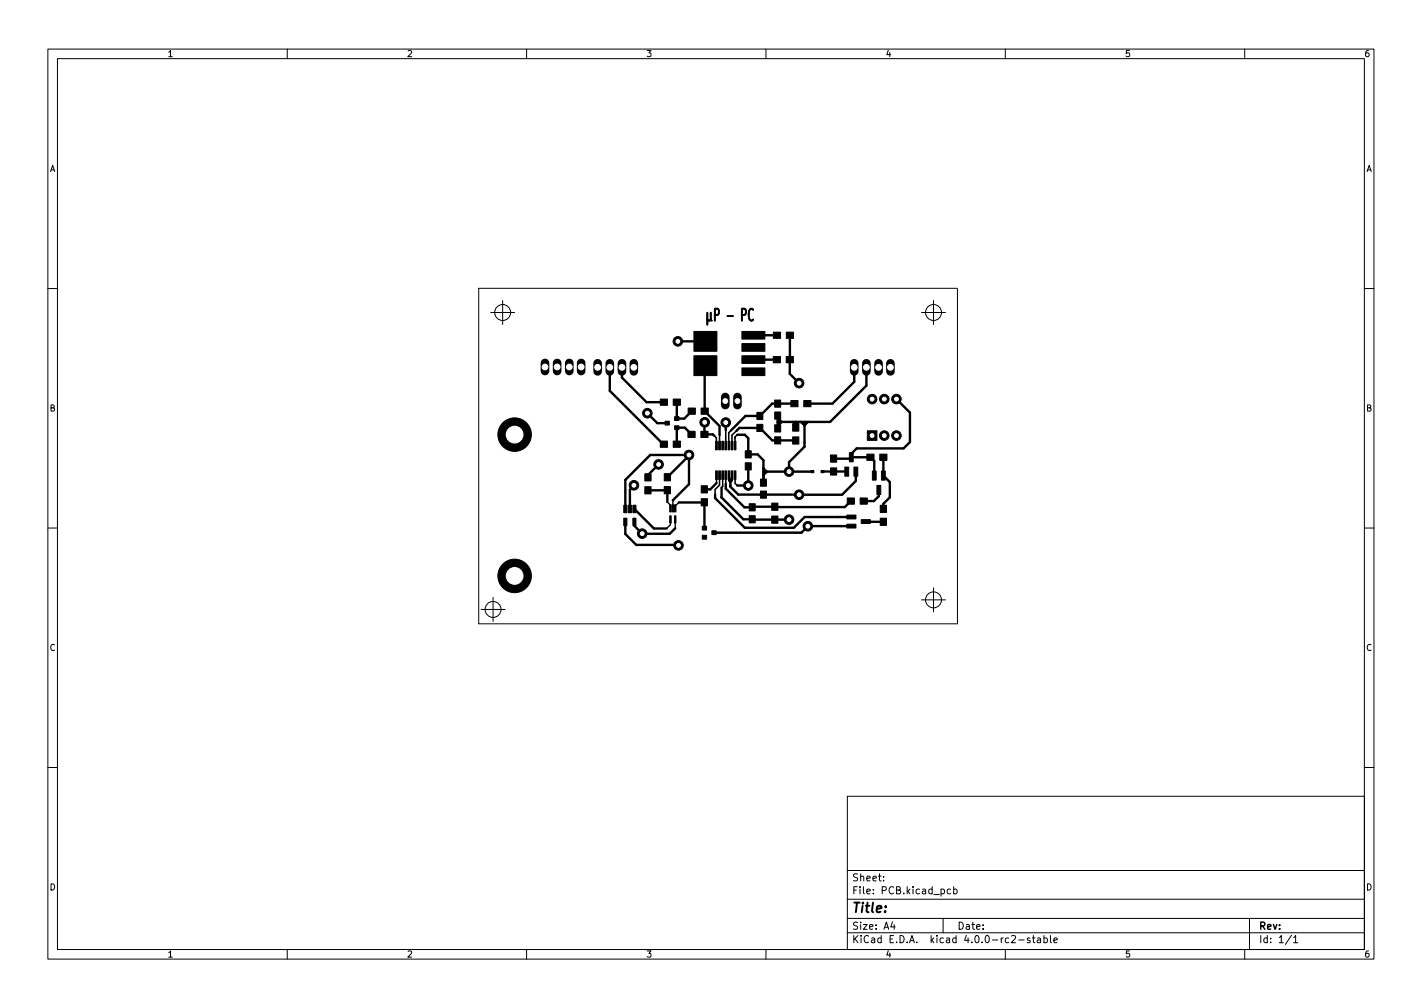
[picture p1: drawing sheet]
<svg xmlns="http://www.w3.org/2000/svg" width="297mm" height="210mm" viewBox="0 0 297 210" stroke-linecap="round" stroke-linejoin="round" font-family="sans-serif">
<g fill="none" stroke="#000" stroke-width=".21">
<path d="M10 10.2h277v190.1h-277zM12 12.2h273v186.1h-273zM60 10.2v2M110 10.2v2M160 10.2v2M210 10.2v2M260 10.2v2M10 60.2h2M99.9 60.2h100M100 60.2v70h100v-70M102.5 65.2h5M105 62.7v5"/>
<path d="M192.5 65.2h5M195 62.7v5M285 60.2h2M10 110.2h2M285 110.2h2M100.5 127.2h5M103 124.7v5M192.5 125.2h5M195 122.7v5M10 160.2h2M177 166.3h108v32h-108zM285 160.2h2"/>
<path d="M60 198.3v2M110 198.3v2M160 198.3v2M177 194.8h108M177 191.8h108M177 187.8h108M177 181.8h108M184.6 183.8v.1M184.6 183v.1M186.4 192.5l-.3 1h.9M186.8 193v1M197 191.8v3"/>
<path d="M198.6 185.7l-.5-.1-.2 .3 .1 .7h.6M199.2 185.7l.4-.1 .3 .3-.1 .7h-.6M199.2 185.1v1.5M210 198.3v2M211.3 195.5l.6-.2 .2 .5-.9 1h.9M212.8 196.3h1.1M215.1 195.9l-.3-.1-.2 .2v.3l.5 .1v.4h-.5M215.6 195.8h.6M215.9 195.3v1.3l.3 .2M216.7 195.9h.6l.1 .9M217.4 196.2l-.5 .1-.3 .2 .3 .3h.5M218.1 195.9l.4-.1 .3 .3-.2 .7h-.5"/>
<path d="M218.1 195.3v1.5M219.4 195.3v1.3l.2 .2M220.1 196.3l.8-.1-.1-.3-.4-.1-.3 .2 .1 .8h.6M260 198.3v2M261 191.8v6.5M269.8 195.3l-1.3 1.9M270.2 195.8l.4-.5v1.5M270.2 196.8h.9"/>
<circle cx="105" cy="65.2" r="1.67"/>
<circle cx="195" cy="65.2" r="1.67"/>
<circle cx="103" cy="127.2" r="1.67"/>
<circle cx="195" cy="125.2" r="1.67"/>
</g>
<path d="M147.8 65.3v2.5M148.5 65.3l-.1 1.5-.4 .2-.2-.4" fill="none" stroke="#000" stroke-width=".38"/>
<g fill="#000" stroke="#000" stroke-width=".21">
<path d="M145 69.2h4.8v4.1h-4.8zM145 74.3h4.8v4.1h-4.8zM155 76.8h4.8v1.6h-4.8zM155 74.3h4.8v1.6h-4.8zM155 71.7h4.8v1.6h-4.8zM155 69.2h4.8v1.6h-4.8zM161.5 74.4h1.5v1.3h-1.5zM161.6 69.3h1.4v1.3h-1.4zM164.2 74.4h1.5v1.3h-1.5zM164.3 69.3h1.4v1.3h-1.4zM137.9 92.1h1.5v1.3h-1.5zM137.9 83.3h1.5v1.3h-1.5z"/>
<path d="M138.8 98.9h1.3v1.5h-1.3zM138.9 87.9h.9v.8h-.9zM140.6 92.1h1.5v1.3h-1.5zM140.6 83.3h1.5v1.3h-1.5zM140.9 88.9h.9v.8h-.9zM140.9 87h.9v.8h-.9zM143.7 90h1.5v1.3h-1.5zM143.8 85.2h1.4v1.3h-1.4zM146.4 90h1.5v1.3h-1.5zM146.5 85.2h1.4v1.3h-1.4zM149.5 92.1h.3v1.8h-.3zM150.1 92.1h.4v1.8h-.4z"/>
<path d="M150.8 92.1h.3v1.8h-.3zM151.4 92.1h.4v1.8h-.4zM152.1 92.1h.3v1.8h-.3zM152.7 92.1h.4v1.8h-.4zM153.4 92.1h.3v1.8h-.3zM155.7 94.1h1.2v1.5h-1.2zM155.7 96.6h1.2v1.5h-1.2zM158.1 88.6h1.2v1.5h-1.2zM158.1 86.1h1.2v1.5h-1.2zM161.8 88.7h1.3v1.5h-1.3zM161.8 91.2h1.3v1.5h-1.3zM161.8 86h1.3v1.5h-1.3z"/>
<path d="M161.8 83.5h1.3v1.5h-1.3zM165.2 83.6h1.5v1.3h-1.5zM165.6 91.2h1.3v1.5h-1.3zM165.6 88.5h1.3v1.5h-1.3zM167.9 83.6h1.5v1.3h-1.5zM169.4 98.2h.6v.5h-.6zM171.5 98.2h.6v.5h-.6zM173.5 95h1.3v1.5h-1.3zM173.5 97.7h1.3v1.5h-1.3zM176.5 97.5h.8v1.9h-.8zM177.4 94.5h.8v1.9h-.8zM178.4 97.5h.8v1.9h-.8z"/>
<path d="M181.1 94.8h1.5v1.3h-1.5zM182.2 98.3h.8v1.9h-.8zM181.2 89.9h2v2h-2zM183.8 94.8h1.5v1.3h-1.5zM184.1 98.3h.8v1.9h-.8zM130.3 105.5h.6v1.6h-.6zM130.3 108.2h.6v1.6h-.6zM131.2 105.5h.7v1.6h-.7zM132.2 105.5h.6v1.6h-.6zM132.2 108.2h.6v1.6h-.6zM134.7 101.6h1.3v1.5h-1.3zM134.7 98.9h1.3v1.5h-1.3z"/>
<path d="M138.8 101.6h1.3v1.5h-1.3zM139.9 105.4h.3v1.5h-.3zM139.9 107.7h.3v1.5h-.3zM140.4 105.4h.3v1.5h-.3zM140.9 105.4h.3v1.5h-.3zM140.9 107.7h.3v1.5h-.3zM146.5 101.4h1.3v1.5h-1.3zM146.5 104.1h1.3v1.5h-1.3zM146.7 109.9h.9v.8h-.9zM146.7 111.8h.9v.8h-.9zM148.7 110.8h.9v.8h-.9zM149.5 98.3h.3v1.8h-.3z"/>
<path d="M150.1 98.3h.4v1.8h-.4zM150.8 98.3h.3v1.8h-.3zM151.4 98.3h.4v1.8h-.4zM152.1 98.3h.3v1.8h-.3zM152.7 98.3h.4v1.8h-.4zM153.4 98.3h.3v1.8h-.3zM156.5 105.2h1.3v1.5h-1.3zM156.5 107.7h1.3v1.5h-1.3zM158.9 102.5h1.2v1.5h-1.2zM158.9 100h1.2v1.5h-1.2zM161.2 105h1.3v1.5h-1.3zM161.2 107.7h1.3v1.5h-1.3z"/>
<path d="M176.9 107.5h1.9v.8h-1.9zM176.9 109.4h1.9v.8h-1.9zM177 104h1.5v1.3h-1.5zM179.9 108.5h1.9v.8h-1.9zM179.7 104h1.5v1.3h-1.5zM183.2 101.3h.8v1.9h-.8zM183.9 105.5h1.3v1.5h-1.3zM183.9 108.2h1.3v1.5h-1.3z"/>
<circle cx="141.6" cy="71.3" r="1"/>
<circle cx="166.9" cy="80" r="1"/>
<circle cx="107.5" cy="90.7" r="3.5"/>
<circle cx="135.2" cy="86.3" r="1"/>
<circle cx="137.6" cy="97" r="1"/>
<circle cx="143.9" cy="95" r="1"/>
<circle cx="147.2" cy="88.2" r="1"/>
<circle cx="151.6" cy="88.2" r="1"/>
<circle cx="164.8" cy="98.5" r="1"/>
<circle cx="182.2" cy="83.3" r="1"/>
<circle cx="184.7" cy="83.3" r="1"/>
<circle cx="184.7" cy="90.9" r="1"/>
<circle cx="187.3" cy="83.3" r="1"/>
<circle cx="187.3" cy="90.9" r="1"/>
<circle cx="132.4" cy="101.3" r="1"/>
<circle cx="134.2" cy="111.4" r="1"/>
<circle cx="141.7" cy="113.9" r="1"/>
<circle cx="156.3" cy="101.4" r="1"/>
<circle cx="164.8" cy="108.5" r="1"/>
<circle cx="166.9" cy="103.3" r="1"/>
<circle cx="168.7" cy="109.9" r="1"/>
<circle cx="107.5" cy="120.2" r="3.5"/>
</g>
<g fill="none" stroke="#000" stroke-width="1.8">
<path d="M113.8 75.8v1.7M116.4 75.8v1.7M118.9 75.8v1.7M121.4 75.8v1.7M124.8 75.8v1.7M127.4 75.8v1.7M129.9 75.8v1.7M132.4 75.8v1.7M178.4 75.8v1.7M181 75.8v1.7M183.5 75.8v1.7M186 75.8v1.7"/>
<path d="M151.5 82.9v1.7M154 82.9v1.7"/>
</g>
<g fill="none" stroke="#000" stroke-width=".5">
<path d="M127.4 76.7v4.9l11.1 11.1h.2M129.9 76.7v2.1l5.2 5.2h3.6M141.6 71.3h5.8M147.4 76.4l-.2 .1v9.3l3.1 3.2v1.8M157.4 75.1h.1M157.4 70h4.9M157.4 70h.1M157.4 75.1h4.9M157.6 70.1h.1M157.6 75.1v.1M164.8 69.9l.1 .2M164.8 74.9l.1 .1"/>
<path d="M165 70v8l1.9 2M178.4 76.7v3l-4.5 4.6h-5.3M181 76.7v3.8l-7.6 7.6h-10.9M135.2 86.3l2.1 2h2.1M137.6 97l-2.3 2.2v.5M141.4 84v3.4h1.5l1.6-1.6M143.9 95.1l-4.5 4.5M144.5 90.7l-1.5-1.4h-1.6v3.4M147.2 88.2v2.5h1.7l.3 .3M151.6 88.2v1.6M153.9 89.9l.6-.6h4.2l2.6 2.6h4.9M154 90.8h1.6l.7 .7v3.4h1.9l1.3 1.2v4.6"/>
<path d="M156.3 97.4v4h-2.3M158.7 86.8h-3l-3 3.1M159.5 97.8l.6 .6v.2l-.6 .6M159.5 98.4l10.2 .1M162.5 87.3l.8 .8-.8 .8M162.5 86.8v2.6M165.6 88.1l.6 .6M165.9 84.3h-4.6l-2.6 2.5M166.2 91.9v.1M166.3 88.1l-.1 1.2M166.3 88.1v.1M166.9 88.1l-.7 .7"/>
<path d="M167.3 88.1l.7 .7M168 88.1v5.2l-3.2 3.2v2M168.7 88.1l-.7 .7M171.8 98.5h5.1M177.8 95.5h4M177.8 95.5l-.3 .3h-3.3M178.8 98.5v1.9l-2.9 2.9h-21.7l-1.6-1.7v-1.3M181.8 95.4v.1M181.8 95.5l.8 .8v3M184.5 95.5v3.8l1.4 1.3v3.2l-1.4 1.4v1M187.3 83.3l2.8 2.8v6.2l-1.4 1.3h-9.7l-1.2 1.1v.8M130.6 109v2.5l2.3 2.3 8.8 .1"/>
<path d="M132.4 101.3l.1 .1M132.5 101.3l-.9 .9v4.1M132.5 109v.8l1.7 1.6h5.7l1.2-1.1M132.5 106.3l4.1 4h2.6M135.3 102.4h4.1M139.4 102.3v2.5M139.4 102.3v.1M140.5 104.4l3.4-3.3v-6.1h-8.1l-5.2 5.2v6.1M141.8 104.9h5.3l.1 5.4M149.4 103.2v.8l6.2 6.2h10.2l2.3-2.3h9.8M149.7 100.9l-1.3 1.3h-1.3M150.7 103.8l4.6 4.6 9.5 .1"/>
<path d="M150.7 103.8v.1M150.7 101.8v2.1M151.6 101v1l3.9 3.9h1.6l.1-.1 19.3 .1 1.2-1.3M166.9 103.3h.1M177.9 109.8h-9.1l-1.4 1.4h-18.2M180.8 108.9h3.7M183.6 102.3v1.3l-1 1h-2.2"/>
</g>
<g fill="none" stroke="#000" stroke-width=".32">
<path d="M149.2 91l.4 .4v2.4M149.7 98.9v2M150.3 98.9v2.4l-.9 .9v1M150.3 90.8v2.7M150.3 98.9h.1M151 98.9v2.7l-.3 .2M151 98.9h-.1M151.6 89.8v4M151.6 98.9v2.1M152.3 98.9v1.4M152.3 99.7l.6 .6M152.8 89.8l-.6 .5v3.5"/>
<path d="M152.9 98.9v1.4M152.9 99.7l-.6 .6M153.6 98.9v2l.4 .5M153.9 89.8l-1 1.1v2.9M154 90.8l-.5 .4v2.6M152.3 100.3l.3 .4M152.3 100.3h.6M152.3 100.3h-.1M152.9 100.3l-.3 .4M152.9 100.3h.1"/>
</g>
<path d="M139.4 104.8l.7 .7v.6M140.1 108.4v1.1l-.9 .8M140.5 104.4v1.7M141.1 108.4v1.9M141.8 104.9l-.7 .7v.5" fill="none" stroke="#000" stroke-width=".28"/>
<g fill="#fff" stroke="#fff" stroke-width=".21">
<circle cx="166.9" cy="80" r=".4"/>
<circle cx="166.9" cy="103.3" r=".4"/>
<circle cx="156.3" cy="101.4" r=".4"/>
<circle cx="141.6" cy="71.3" r=".4"/>
<circle cx="147.2" cy="88.2" r=".4"/>
<circle cx="134.2" cy="111.4" r=".4"/>
<circle cx="137.6" cy="97" r=".4"/>
<circle cx="141.7" cy="113.9" r=".4"/>
<circle cx="143.9" cy="95" r=".4"/>
<circle cx="164.8" cy="98.5" r=".4"/>
<circle cx="164.8" cy="108.5" r=".4"/>
<circle cx="168.7" cy="109.9" r=".4"/>
<circle cx="135.2" cy="86.3" r=".4"/>
<circle cx="132.4" cy="101.3" r=".4"/>
<circle cx="151.6" cy="88.2" r=".4"/>
<circle cx="178.4" cy="76.7" r=".6"/>
<circle cx="181" cy="76.7" r=".6"/>
<circle cx="183.5" cy="76.7" r=".6"/>
<circle cx="186" cy="76.7" r=".6"/>
<circle cx="124.8" cy="76.7" r=".6"/>
<circle cx="127.4" cy="76.7" r=".6"/>
<circle cx="129.9" cy="76.7" r=".6"/>
<circle cx="132.4" cy="76.7" r=".6"/>
<circle cx="182.2" cy="90.9" r=".4"/>
<circle cx="187.3" cy="83.3" r=".4"/>
<circle cx="184.7" cy="90.9" r=".4"/>
<circle cx="184.7" cy="83.3" r=".4"/>
<circle cx="187.3" cy="90.9" r=".4"/>
<circle cx="182.2" cy="83.3" r=".4"/>
<circle cx="113.8" cy="76.6" r=".6"/>
<circle cx="116.4" cy="76.6" r=".6"/>
<circle cx="118.9" cy="76.6" r=".6"/>
<circle cx="121.4" cy="76.6" r=".6"/>
<circle cx="154" cy="83.7" r=".5"/>
<circle cx="151.5" cy="83.7" r=".5"/>
<circle cx="107.5" cy="120.2" r="1.75"/>
<circle cx="107.5" cy="90.7" r="1.75"/>
</g>
<text font-size="3.5" x="148.8" y="67.1">µP - PC</text>
<text font-size="2.8" x="178" y="190.6">Title:</text>
<g font-size="2.1">
<text x="178" y="184">Sheet:</text>
<text x="178" y="186.7">File: PCB.kicad_pcb</text>
<text x="178" y="196.9">KiCad E.D.A. kicad 4.0.0-rc2-stable</text>
<text x="178" y="194.1">Size: A4</text>
<text x="200" y="194.1">Date:</text>
<text x="263" y="194.1">Rev:</text>
<text x="263" y="196.9">Id: 1/1</text>
</g>
<g font-size="1.8">
<text x="35" y="11.9">1</text>
<text x="85" y="11.9">2</text>
<text x="135" y="11.9">3</text>
<text x="185" y="11.9">4</text>
<text x="235" y="11.9">5</text>
<text x="285" y="11.9">6</text>
<text x="10.3" y="35.9">A</text>
<text x="285.3" y="35.9">A</text>
<text x="10.3" y="85.9">B</text>
<text x="285.3" y="85.9">B</text>
<text x="10.3" y="135.9">C</text>
<text x="285.3" y="135.9">C</text>
<text x="10.3" y="185.9">D</text>
<text x="285.3" y="185.9">D</text>
<text x="35" y="199.9">1</text>
<text x="85" y="199.9">2</text>
<text x="135" y="199.9">3</text>
<text x="185" y="199.9">4</text>
<text x="235" y="199.9">5</text>
<text x="285" y="199.9">6</text>
</g>
</svg>
